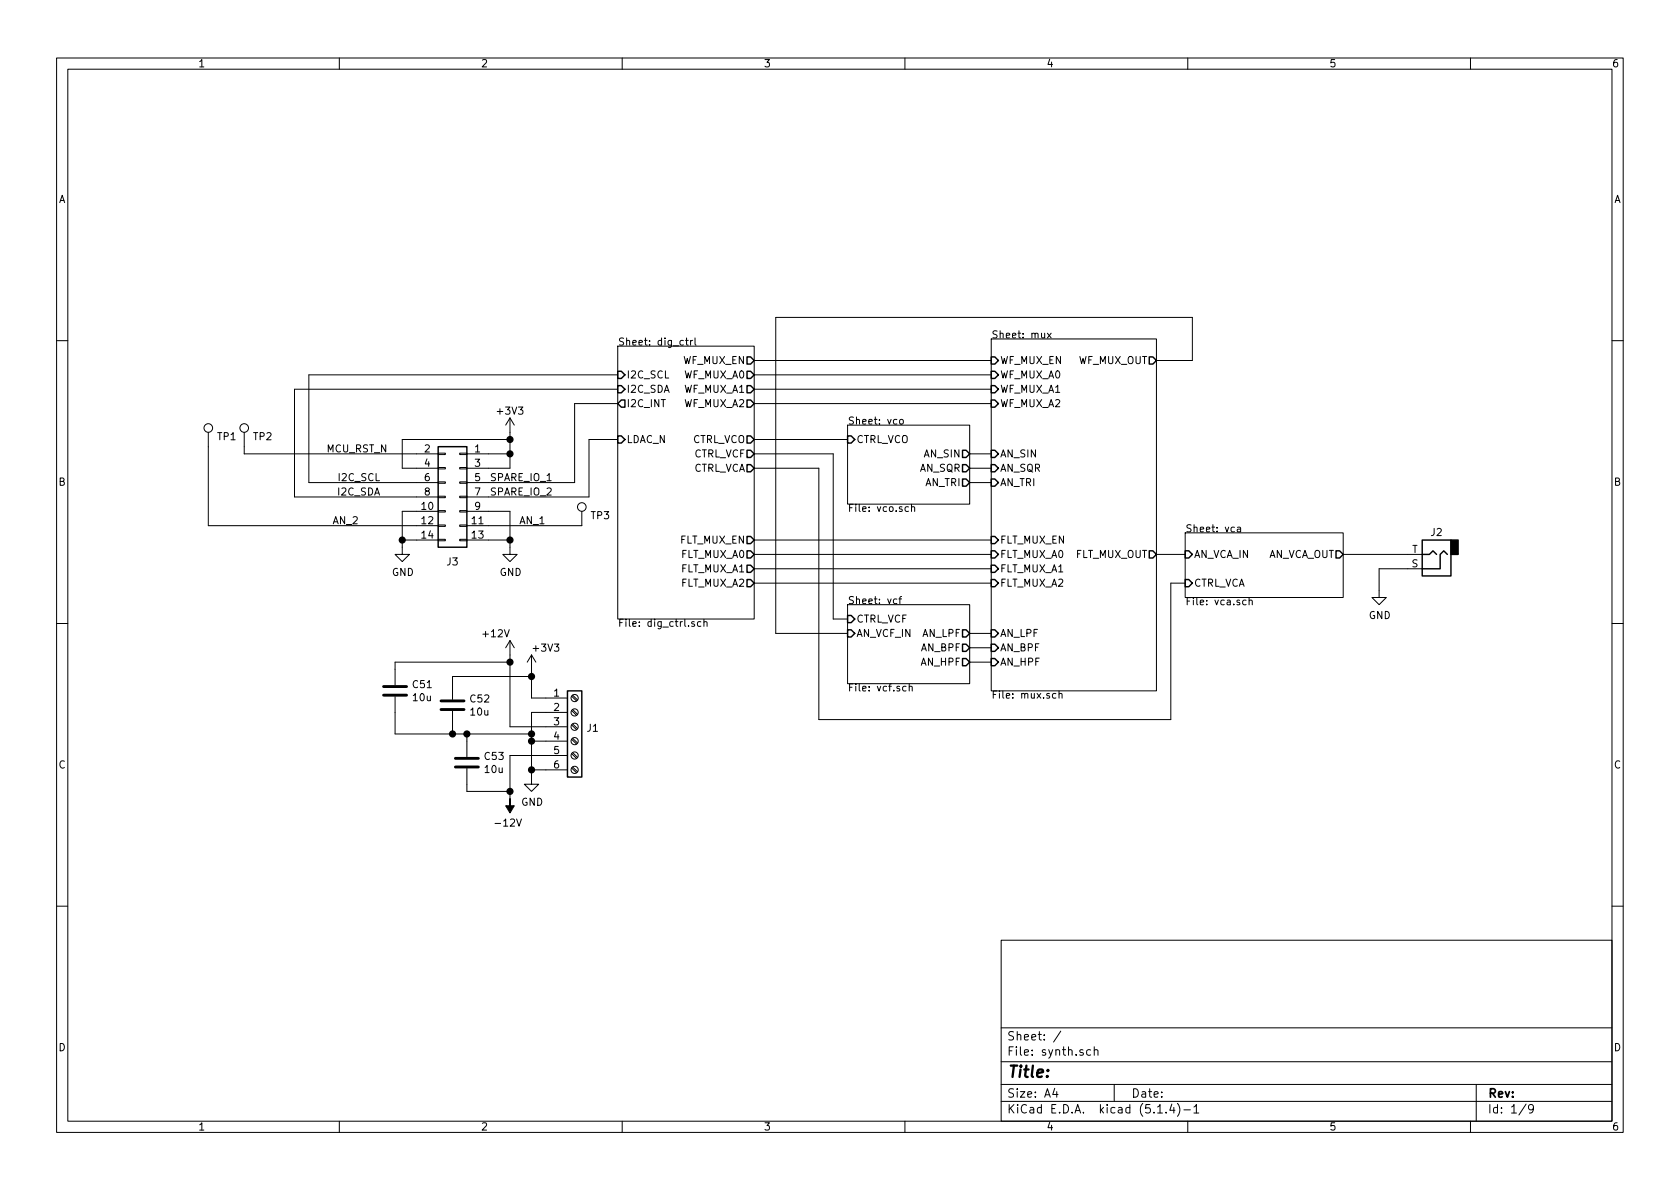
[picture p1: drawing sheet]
<svg xmlns="http://www.w3.org/2000/svg" width="297mm" height="210mm" viewBox="0 0 297 210" stroke-linecap="round" stroke-linejoin="round" font-family="sans-serif">
<g fill="none" stroke="#000" stroke-width=".18">
<path d="M10 10.3h277v189.9h-277zM12 12.2h273v186.1h-273zM60 10.3v1.9M110 10.3v1.9M160 10.3v1.9M210 10.3v1.9M260 10.3v1.9M121.4 59.8v1.1l.3 .1M122.9 59.8v1.1l.2 .1M175.3 59.9h29.2v62.3h-29.2zM185.2 58.9l.7 .9M185.9 58.9l-.7 .9"/>
<path d="M10 60.2h2M36.8 76.4v16.6h40.7M43.2 76.4v3.9h34.3M90.2 73.9l-.8 1.3M90.2 73.9v8.9h-7.7M90.2 73.9l.7 1.3M90.2 77.7h-19.1v5.1h6.4M109.2 61.2h24.1v48.3h-24.1zM109.2 66.3h-54.6v19h22.9M109.2 71.4h-7.6v13.9h-19.1M109.2 68.8h-57.1v19.1h25.4M109.2 77.7h-5.1v10.2h-21.6"/>
<path d="M121.2 60.2h.5M122.1 60.2v.8M122.5 60.2l-.4 .2M133.3 63.7h42M133.3 66.3h42M133.3 77.7h16.6M133.3 71.4h42M133.3 68.8h42M149.9 75.2h21.5v13.9h-21.5zM159.1 74.3l.2-.1 .4 .1v.5l-.1 .1-.3 .1-.2-.1zM204.5 63.7h6.3v-7.6h-73.6v55.9h12.7M285 60.2h2"/>
<path d="M71.1 95.5h6.4M77.5 92.8h1.2v.3h-1.2zM77.5 95.4h1.2v.2h-1.2zM77.5 90.3h1.2v.2h-1.2zM77.5 85.2h1.2v.3h-1.2zM77.5 82.7h1.2v.2h-1.2zM77.5 80.1h1.2v.3h-1.2zM77.5 87.8h1.2v.2h-1.2zM77.5 90.4h-6.4v7.6h1.3l-1.3 1.3-1.3-1.3h1.3M81.3 92.8h1.2v.3h-1.2zM81.3 95.4h1.2v.2h-1.2zM81.3 90.3h1.2v.2h-1.2z"/>
<path d="M81.3 85.2h1.2v.3h-1.2zM81.3 82.7h1.2v.2h-1.2zM81.3 80.1h1.2v.3h-1.2zM81.3 87.8h1.2v.2h-1.2zM82.5 90.4h7.7v7.6h1.2l-1.2 1.3-1.3-1.3h1.3M82.5 80.3h7.7M82.5 95.5h7.7M102.9 90.4v2.6h-20.4M133.3 80.3h14v29.2h2.6M133.3 95.5h42M133.3 82.8h11.5v44.4h62.2v-24.1h2.5M133.3 98h42"/>
<path d="M160.6 89.7l-.3-.1-.3 .2 .1 .6h.5M161.2 89.7l.2-.1 .2 .1 .1 .7M161.2 89.2v1.2M171.4 80.3h3.9M171.4 82.8h3.9M171.4 85.3h3.9M204.5 98h5M209.5 94.2h28v11.5h-28zM218.8 93.3h.5l.1 .8M219.4 93.5l-.5 .1-.2 .1 .1 .3h.6M237.5 98h14M10 110.3h2"/>
<path d="M90.2 117.1h-20.4v4.1M90.2 113.3v15.2h10.1M90.2 113.3l-.8 1.2M90.2 113.3l.7 1.2M94 119.6h-14v4.1M94 115.8l-.8 1.3M94 115.8v7.6h6.3M94 115.8l.7 1.3M122.8 110l-.3-.1-.2 .2 .1 .2 .4 .1v.3h-.5M123.9 110l-.4-.1-.2 .3 .1 .5h.5M124.5 110.1l.1-.2 .3 .1 .1 .8M124.5 109.5v1.3"/>
<path d="M133.3 100.6h42M133.3 103.1h42M149.9 106.9h21.5v14h-21.5zM158.6 106l-.4-.1-.2 .2 .1 .6h.5M158.9 105.9h.5M159.4 105.5l-.3 .2v1.1M171.4 112h3.9M171.4 114.5h3.9M171.4 117.1h3.9M220.3 106.2l-.3-.1-.3 .2 .1 .6h.5M220.9 106.2l.2-.1 .2 .1 .1 .8M220.9 105.7v1.3"/>
<path d="M251.5 100.6h-7.7v5.1h1.3l-1.3 1.2-1.2-1.2h1.2M285 110.3h2M69.8 123.2v6.6h24.2M80 125.7v4.1M82.5 129.8v4.1M82.5 135.9v4h7.7M94 131.1h6.3M94 136.1h6.3M100.3 126h-6.3v12.7h1.2l-1.2 1.2-1.3-1.2h1.3M100.3 133.6h-10.1v7.6M101.1 135.8l.8 .8M101.1 133.3l.8 .8"/>
<path d="M101.1 130.7l.8 .9M101.1 128.2l.8 .8M101.1 125.6l.8 .9M101.1 123.1l.8 .8M101.2 135.6l.9 .9M101.2 133.1l.9 .8M101.2 130.6l.9 .8M101.2 128l.9 .8M101.2 125.5l.9 .8M101.2 122.9l.9 .9M160.2 121.4h-.4l-.2 .2 .1 .5h.5M160.8 121.5l.1-.1h.3l.1 .8"/>
<path d="M160.8 120.9v1.3M186.7 122.7l-.4-.1-.2 .3 .1 .5h.5M187.2 122.8l.2-.2 .3 .1 .1 .8M187.2 122.2v1.3M10 160.2h2M177 166.3h108v32h-108zM285 160.2h2M60 198.3v1.9M110 198.3v1.9M160 198.3v1.9M177 194.8h108M177 191.8h108"/>
<path d="M177 187.8h108M177 181.8h108M186.5 192.5l-.4 1h1M186.8 193v1M187.6 182.3l-1.3 2M192.8 185.7l-.4-.1-.3 .3 .1 .6 .2 .1 .4-.1M193.5 185.7a.37 .37 0 0 1 .6 .1v.8M193.5 185.1v1.5M197 191.8v3M204.7 196.8h.8M206.2 196.7v.1M207.2 195.2l-.4 1.1h.9"/>
<path d="M207.5 195.8v1M208.2 195.1a1.71 1.71 0 0 1 0 2.3M209.3 196.3h1.2M210 198.3v1.9M211.1 195.8l.4-.5v1.5M211.1 196.8h.9M260 198.3v1.9M261 191.8v6.5M269.8 195.2l-1.2 2M271.1 196l-.3 .3-.4-.1-.1-.2v-.4l.1-.2 .4-.1 .2 .2a1.19 1.19 0 0 1-.2 1.2l-.4 .1"/>
<circle cx="36.8" cy="75.7" r=".76"/>
<circle cx="43.2" cy="75.7" r=".76"/>
<circle cx="102.9" cy="89.7" r=".76"/>
<circle cx="101.6" cy="126" r=".63"/>
<circle cx="101.6" cy="123.4" r=".63"/>
<circle cx="101.6" cy="128.5" r=".63"/>
<circle cx="101.6" cy="136.1" r=".63"/>
<circle cx="101.6" cy="131.1" r=".63"/>
<circle cx="101.6" cy="133.6" r=".63"/>
</g>
<g fill="none" stroke="#000" stroke-width=".25">
<path d="M77.5 79h5v17.8h-5zM109.2 65.7h.7l.6 .6-.6 .6h-.7zM109.2 68.2h.7l.6 .6-.6 .7h-.7zM109.2 77.1h.7l.6 .6-.6 .7h-.7zM109.9 70.7h.6v1.3h-.6l-.7-.6zM132.1 77.1h.6l.6 .6-.6 .7h-.6zM132.1 79.6h.6l.6 .7-.6 .6h-.6zM132.1 63.1h.6l.6 .6-.6 .7h-.6zM132.1 65.7h.6l.6 .6-.6 .6h-.6zM132.1 68.2h.6l.6 .6-.6 .7h-.6zM132.1 70.7h.6l.6 .7-.6 .6h-.6zM149.9 77.1h.6l.6 .6-.6 .7h-.6z"/>
<path d="M170.2 79.6h.6l.6 .7-.6 .6h-.6zM175.3 79.6h.6l.6 .7-.6 .6h-.6zM175.3 65.7h.6l.6 .6-.6 .6h-.6zM175.3 68.2h.6l.6 .6-.6 .7h-.6zM175.3 70.7h.6l.6 .7-.6 .6h-.6zM175.3 63.1h.6l.6 .6-.6 .7h-.6zM203.2 63.1h.6l.7 .6-.7 .7h-.6zM132.1 82.2h.6l.6 .6-.6 .6h-.6zM132.1 94.9h.6l.6 .6-.6 .6h-.6zM132.1 97.4h.6l.6 .6-.6 .7h-.6zM132.1 99.9h.6l.6 .7-.6 .6h-.6zM170.2 82.2h.6l.6 .6-.6 .6h-.6z"/>
<path d="M170.2 84.7h.6l.6 .6-.6 .7h-.6zM175.3 82.2h.6l.6 .6-.6 .6h-.6zM175.3 84.7h.6l.6 .6-.6 .7h-.6zM175.3 97.4h.6l.6 .6-.6 .7h-.6zM175.3 99.9h.6l.6 .7-.6 .6h-.6zM175.3 94.9h.6l.6 .6-.6 .6h-.6zM203.2 97.4h.6l.7 .6-.7 .7h-.6zM209.5 97.4h.7l.6 .6-.6 .7h-.7zM236.2 97.4h.7l.6 .6-.6 .7h-.7zM251.5 95.5h5v6.3h-5zM251.5 98h1.2l.7-.6 .6 .6M255.9 98l-.6-.6-.7 .6v2.6h-3.1"/>
<path d="M132.1 102.5h.6l.6 .6-.6 .7h-.6zM149.9 111.4h.6l.6 .6-.6 .6h-.6zM149.9 108.8h.6l.6 .7-.6 .6h-.6zM170.2 113.9h.6l.6 .6-.6 .7h-.6zM170.2 111.4h.6l.6 .6-.6 .6h-.6zM170.2 116.5h.6l.6 .6-.6 .6h-.6zM175.3 111.4h.6l.6 .6-.6 .6h-.6zM175.3 113.9h.6l.6 .6-.6 .7h-.6zM175.3 116.5h.6l.6 .6-.6 .6h-.6zM175.3 102.5h.6l.6 .6-.6 .7h-.6zM209.5 102.5h.7l.6 .6-.6 .7h-.7zM100.3 122.2h2.6v15.2h-2.6z"/>
</g>
<path d="M67.8 122.9h4.1M67.8 121.4h4.1M78 125.5h4M78 123.9h4M80.5 135.6h4.1M80.5 134.1h4.1" fill="none" stroke="#000" stroke-width=".51"/>
<path d="M90.2 141.2v1.3h.7l-.7 1.3-.8-1.3h.8z" fill="#000" stroke="#000" stroke-width=".18"/>
<g fill="#000" stroke="#000" stroke-width=".25">
<path d="M256.5 95.5h1.3v2.5h-1.3z"/>
<circle cx="90.2" cy="77.7" r=".51"/>
<circle cx="71.1" cy="95.5" r=".51"/>
<circle cx="90.2" cy="80.3" r=".51"/>
<circle cx="90.2" cy="95.5" r=".51"/>
<circle cx="90.2" cy="117.1" r=".51"/>
<circle cx="94" cy="119.6" r=".51"/>
<circle cx="80" cy="129.8" r=".51"/>
<circle cx="82.6" cy="129.8" r=".51"/>
<circle cx="90.2" cy="139.9" r=".51"/>
<circle cx="94" cy="131.1" r=".51"/>
<circle cx="94" cy="129.8" r=".51"/>
<circle cx="94" cy="136.1" r=".51"/>
</g>
<text font-size="2.8" x="178" y="190.5">Title:</text>
<g font-size="2.1">
<text x="178" y="184">Sheet: /</text>
<text x="178" y="186.7">File: synth.sch</text>
<text x="178" y="196.9">KiCad E.D.A. kicad (5.1.4)-1</text>
<text x="178" y="194.1">Size: A4</text>
<text x="200" y="194.1">Date:</text>
<text x="263" y="194.1">Rev:</text>
<text x="263" y="196.9">Id: 1/9</text>
</g>
<g font-size="1.8">
<text x="35" y="11.9">1</text>
<text x="85" y="11.9">2</text>
<text x="135" y="11.9">3</text>
<text x="185" y="11.9">4</text>
<text x="235" y="11.9">5</text>
<text x="285" y="11.9">6</text>
<text x="10.4" y="35.9">A</text>
<text x="285.4" y="35.9">A</text>
<text x="175.3" y="59.8">Sheet: mux</text>
<text x="109.2" y="61.1">Sheet: dig_ctrl</text>
<text x="120.7" y="64.4">WF_MUX_EN</text>
<text x="176.8" y="64.4">WF_MUX_EN</text>
<text x="190.6" y="64.4">WF_MUX_OUT</text>
<text x="110.7" y="66.9">I2C_SCL</text>
<text x="110.7" y="69.5">I2C_SDA</text>
<text x="120.9" y="66.9">WF_MUX_A0</text>
<text x="120.9" y="69.5">WF_MUX_A1</text>
<text x="176.8" y="66.9">WF_MUX_A0</text>
<text x="176.8" y="69.5">WF_MUX_A1</text>
<text x="38.5" y="77.8">TP1</text>
<text x="44.8" y="77.8">TP2</text>
<text x="88.1" y="73.3">+3V3</text>
<text x="110.7" y="72">I2C_INT</text>
<text x="120.9" y="72">WF_MUX_A2</text>
<text x="149.9" y="75.1">Sheet: vco</text>
<text x="176.8" y="72">WF_MUX_A2</text>
<text x="57.8" y="80">MCU_RST_N</text>
<text x="75.1" y="80">2</text>
<text x="75.1" y="82.5">4</text>
<text x="84" y="80">1</text>
<text x="84" y="82.5">3</text>
<text x="110.7" y="78.4">LDAC_N</text>
<text x="122.3" y="78.4">CTRL_VCO</text>
<text x="122.4" y="83.4">CTRL_VCA</text>
<text x="122.6" y="80.9">CTRL_VCF</text>
<text x="151.4" y="78.4">CTRL_VCO</text>
<text x="162.6" y="83.4">AN_SQR</text>
<text x="163.4" y="80.9">AN_SIN</text>
<text x="176.8" y="80.9">AN_SIN</text>
<text x="176.8" y="83.4">AN_SQR</text>
<text x="10.4" y="85.9">B</text>
<text x="59.8" y="87.6">I2C_SDA</text>
<text x="60" y="85.1">I2C_SCL</text>
<text x="75.1" y="85.1">6</text>
<text x="75.1" y="87.6">8</text>
<text x="84" y="85.1">5</text>
<text x="84" y="87.6">7</text>
<text x="86.9" y="85.1">SPARE_IO_1</text>
<text x="86.9" y="87.6">SPARE_IO_2</text>
<text x="163.6" y="86">AN_TRI</text>
<text x="176.8" y="86">AN_TRI</text>
<text x="285.4" y="85.9">B</text>
<text x="59" y="92.7">AN_2</text>
<text x="74.6" y="90.2">10</text>
<text x="74.6" y="92.7">12</text>
<text x="74.6" y="95.2">14</text>
<text x="83.5" y="92.7">11</text>
<text x="83.5" y="95.2">13</text>
<text x="84" y="90.2">9</text>
<text x="92" y="92.7">AN_1</text>
<text x="104.5" y="91.8">TP3</text>
<text x="149.9" y="90.5">File: vco.sch</text>
<text x="209.5" y="94.1">Sheet: vca</text>
<text x="253" y="94.8">J2</text>
<text x="69.3" y="101.8">GND</text>
<text x="79" y="100">J3</text>
<text x="88.3" y="101.8">GND</text>
<text x="120.2" y="96.1">FLT_MUX_EN</text>
<text x="120.4" y="98.7">FLT_MUX_A0</text>
<text x="120.4" y="101.2">FLT_MUX_A1</text>
<text x="176.8" y="98.7">FLT_MUX_A0</text>
<text x="176.8" y="101.2">FLT_MUX_A1</text>
<text x="176.8" y="96.1">FLT_MUX_EN</text>
<text x="190.1" y="98.7">FLT_MUX_OUT</text>
<text x="211.1" y="98.7">AN_VCA_IN</text>
<text x="224" y="98.7">AN_VCA_OUT</text>
<text x="249.6" y="100.3">S</text>
<text x="249.7" y="97.8">T</text>
<text x="120.4" y="103.8">FLT_MUX_A2</text>
<text x="149.9" y="106.8">Sheet: vcf</text>
<text x="176.8" y="103.8">FLT_MUX_A2</text>
<text x="209.5" y="107">File: vca.sch</text>
<text x="211.1" y="103.8">CTRL_VCA</text>
<text x="85.5" y="112.7">+12V</text>
<text x="109.2" y="110.8">File: dig_ctrl.sch</text>
<text x="151.4" y="112.6">AN_VCF_IN</text>
<text x="151.4" y="110.1">CTRL_VCF</text>
<text x="163" y="112.6">AN_LPF</text>
<text x="176.8" y="112.6">AN_LPF</text>
<text x="242" y="109.5">GND</text>
<text x="94.4" y="115.2">+3V3</text>
<text x="162.8" y="115.2">AN_BPF</text>
<text x="162.8" y="117.7">AN_HPF</text>
<text x="176.8" y="115.2">AN_BPF</text>
<text x="176.8" y="117.7">AN_HPF</text>
<text x="73.1" y="121.7">C51</text>
<text x="73.1" y="124">10u</text>
<text x="83.2" y="124.2">C52</text>
<text x="97.9" y="123.2">1</text>
<text x="97.9" y="125.7">2</text>
<text x="149.9" y="122.3">File: vcf.sch</text>
<text x="175.3" y="123.5">File: mux.sch</text>
<text x="83.3" y="126.5">10u</text>
<text x="97.9" y="128.3">3</text>
<text x="97.9" y="130.8">4</text>
<text x="103.8" y="129.4">J1</text>
<text x="10.4" y="135.9">C</text>
<text x="85.8" y="134.4">C53</text>
<text x="85.8" y="136.7">10u</text>
<text x="97.9" y="133.3">5</text>
<text x="97.9" y="135.9">6</text>
<text x="285.4" y="135.9">C</text>
<text x="92.2" y="142.5">GND</text>
<text x="87.9" y="146.2">-12V</text>
<text x="10.4" y="185.9">D</text>
<text x="285.4" y="185.9">D</text>
<text x="35" y="199.9">1</text>
<text x="85" y="199.9">2</text>
<text x="135" y="199.9">3</text>
<text x="185" y="199.9">4</text>
<text x="235" y="199.9">5</text>
<text x="285" y="199.9">6</text>
</g>
</svg>
